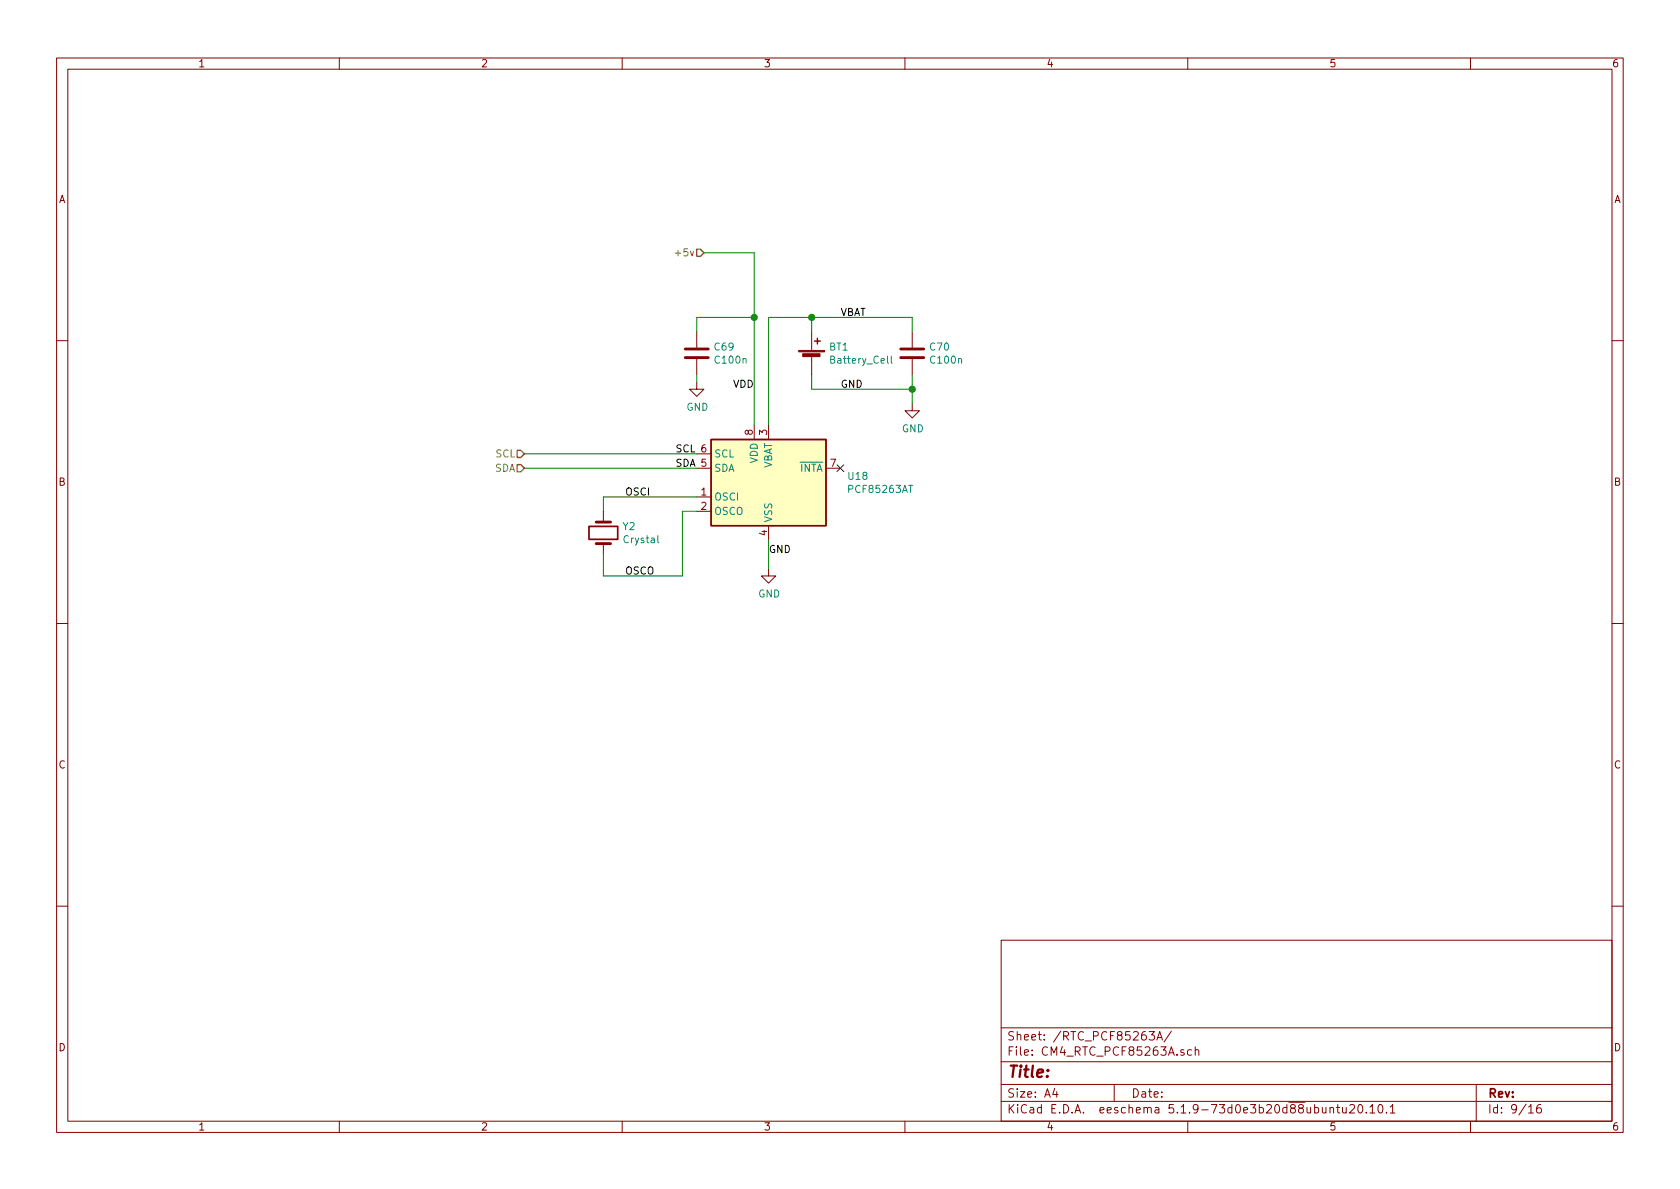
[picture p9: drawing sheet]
<svg xmlns="http://www.w3.org/2000/svg" width="297mm" height="210mm" viewBox="0 0 297 210" stroke-linecap="round" stroke-linejoin="round" font-family="sans-serif">
<g fill="none" stroke="#840000" stroke-width=".18">
<path d="M10 10.3h277v189.9h-277zM12 12.2h273v186.1h-273zM60 10.3v1.9M110 10.3v1.9M160 10.3v1.9M210 10.3v1.9M260 10.3v1.9M123.2 58.7v2.8M143.5 58.7v3.3M161.3 58.7v2.8M10 60.2h2M123.2 67.6v1.2h1.3l-1.3 1.3-1.3-1.3h1.3"/>
<path d="M123.2 63.5v2.8M133.3 75.2v2.5M135.9 75.2v2.5M143.5 63v3.3M161.3 71.4v1.2h1.3l-1.3 1.3-1.3-1.3h1.3M161.3 63.5v2.8M285 60.2h2M106.7 90.4v1.9M106.7 96.1v1.9M123.2 87.9h2.5M123.2 90.4h2.5M123.2 82.8h2.5"/>
<path d="M123.2 80.3h2.5M135.9 93v2.5M146 82.8h2.6M10 110.3h2M135.9 100.6v1.2h1.3l-1.3 1.3-1.3-1.3h1.3M285 110.3h2M10 160.2h2M177 166.3h108v32h-108zM285 160.2h2M60 198.3v1.9M110 198.3v1.9M160 198.3v1.9"/>
<path d="M177 194.8h108M177 191.8h108M177 187.8h108M177 181.8h108M186.5 192.5l-.4 1h1M186.8 193v1M197 191.8v3M203.2 182.4h.9l-.5 .6 .4 .1v.7l-.2 .1-.6-.1M204.5 183.9l.6-1.5 .4 1.5M204.7 183.5h.7M207.1 182.3l-1.3 2M209.3 185.7l-.3-.1-.2 .2v.2l.5 .2v.3h-.5"/>
<path d="M210 198.3v1.9M210.7 185.7l-.4-.1-.3 .3v.6l.3 .1 .4-.1M211.3 185.7l.2-.1 .4 .1 .1 .9M211.3 185.1v1.5M235.2 196l.2-.2 .3 .1 .1 .9M235.2 195.8v1M236.3 195.8h.6M236.5 195.3v1.3l.4 .2M237.4 195.8v.8a.39 .39 0 0 0 .6 .1M238 195.8v1M238.7 195.5l.2-.2h.3l.2 .2 .1 .3-.1 .2-.8 .8h.9M240.3 195.4l.1-.1a.8 .8 0 0 1 .6 .8 .8 .8 0 0 1-.6 .7 1 1 0 0 1-.1-1.4z"/>
<path d="M241.6 196.7v.1M242.2 195.8l.4-.5v1.5M242.2 196.8h.9M243.8 195.5l.3-.2a.94 .94 0 0 1 0 1.5 .79 .79 0 0 1-.3-1.3zM245.1 196.7v.1M245.8 195.8l.4-.5v1.5M245.8 196.8h.8M260 198.3v1.9M261 191.8v6.5M270.3 195.8l.4-.5v1.5M270.3 196.8h.8M272.4 195.3a.62 .62 0 0 0-.7 .7l.1 .7 .2 .1 .5-.1v-.5l-.1-.2-.4-.1-.3 .3"/>
</g>
<path d="M121.2 63.2h4M121.2 61.7h4M159.3 63.2h4M159.3 61.7h4M105.4 92.3h2.5M105.4 96.1h2.5" fill="none" stroke="#840000" stroke-width=".51"/>
<g fill="#840000" stroke="#840000" stroke-width=".18">
<path d="M141.2 62h4.6v.2h-4.6z"/>
<path d="M141.9 62.6h3.1v.5h-3.1z"/>
</g>
<path d="M144.5 59.8v1M125.7 77.7h20.3v15.3h-20.3zM144 60.3h1" fill="none" stroke="#840000" stroke-width=".25"/>
<path d="M157.6 63v1.1l.2 .1M116.3 94.7v1.1l.2 .2" fill="none" stroke="#008484" stroke-width=".18"/>
<path d="M104.1 93.1h5.1v2.3h-5.1z" fill="none" stroke="#840000" stroke-width=".3"/>
<path d="M125.7 77.7h20.3v15.3h-20.3z" fill="#ffffc2" stroke="#ffffc2" stroke-width=".18"/>
<path d="M124.5 44.7h8.8v30.5M133.3 56.1h-10.1v2.6M143.5 56.1v2.6M161.3 58.7v-2.6h-25.4v19.1M123.2 66.3v1.3M143.5 66.3v2.5h17.8M161.3 66.3v5.1M92.7 80.3h30.5M92.7 82.8h30.5M123.2 87.9h-16.5v2.5M123.2 90.4h-2.6v11.4h-13.9v-3.8M135.9 95.5v5.1" fill="none" stroke="#008400" stroke-width=".18"/>
<path d="M123.2 44.1h.6l.7 .6-.7 .6h-.6zM91.4 79.6h.7l.6 .7-.6 .6h-.7zM91.4 82.2h.7l.6 .6-.6 .6h-.7z" fill="none" stroke="#848400" stroke-width=".25"/>
<g fill="#008400" stroke="#008400" stroke-width=".25">
<circle cx="161.3" cy="68.8" r=".51"/>
<circle cx="133.4" cy="56.1" r=".51"/>
<circle cx="143.5" cy="56.1" r=".51"/>
</g>
<path d="M148 82.2l1.2 1.2M149.2 82.2l-1.2 1.2" fill="none" stroke="#000084" stroke-width=".18"/>
<text font-size="2.8" fill="#840000" x="178" y="190.5">Title:</text>
<g font-size="2.1" fill="#840000">
<text x="178" y="184">Sheet: /RTC_PCF85263A/</text>
<text x="178" y="186.7">File: CM4_RTC_PCF85263A.sch</text>
<text x="178" y="196.9">KiCad E.D.A. eeschema 5.1.9-73d0e3b20d88ubuntu20.10.1</text>
<text x="178" y="194.1">Size: A4</text>
<text x="200" y="194.1">Date:</text>
<text x="263" y="194.1">Rev:</text>
<text x="263" y="196.9">Id: 9/16</text>
</g>
<g font-size="1.8" fill="#840000">
<text x="35" y="11.9">1</text>
<text x="85" y="11.9">2</text>
<text x="135" y="11.9">3</text>
<text x="185" y="11.9">4</text>
<text x="235" y="11.9">5</text>
<text x="285" y="11.9">6</text>
<text x="10.4" y="35.9">A</text>
<text x="285.4" y="35.9">A</text>
<text x="133.1" y="76.9" transform="rotate(-90 133.1 76.9)">8</text>
<text x="135.6" y="76.9" transform="rotate(-90 135.6 76.9)">3</text>
<text x="146.8" y="82.5">7</text>
<text x="10.4" y="85.9">B</text>
<text x="124" y="87.6">1</text>
<text x="285.4" y="85.9">B</text>
<text x="124" y="90.2">2</text>
<text x="135.6" y="94.7" transform="rotate(-90 135.6 94.7)">4</text>
<text x="10.4" y="135.9">C</text>
<text x="285.4" y="135.9">C</text>
<text x="10.4" y="185.9">D</text>
<text x="285.4" y="185.9">D</text>
<text x="35" y="199.9">1</text>
<text x="85" y="199.9">2</text>
<text x="135" y="199.9">3</text>
<text x="185" y="199.9">4</text>
<text x="235" y="199.9">5</text>
<text x="285" y="199.9">6</text>
</g>
<g font-size="1.8" fill="#848400">
<text x="119.9" y="45.3">+5v</text>
<text x="87.5" y="83.4">SDA</text>
<text x="87.7" y="80.9">SCL</text>
</g>
<g font-size="1.8">
<text x="148.6" y="55.9">VBAT</text>
<text x="129.6" y="68.6">VDD</text>
<text x="148.6" y="68.6">GND</text>
<text x="119.4" y="80">SCL 6</text>
<text x="119.4" y="82.5">SDA 5</text>
<text x="110.5" y="87.6">OSCI</text>
<text x="110.5" y="101.6">OSCO</text>
<text x="135.9" y="97.8">GND</text>
</g>
<g font-size="1.8" fill="#008484">
<text x="126.4" y="62">C69</text>
<text x="126.6" y="64.3">C100n</text>
<text x="146.6" y="62">BT1</text>
<text x="147.1" y="64.3">Battery_Cell</text>
<text x="164.5" y="62">C70</text>
<text x="164.7" y="64.3">C100n</text>
<text x="121.4" y="72.6">GND</text>
<text x="159.5" y="76.4">GND</text>
<text x="126.2" y="83.4">SDA</text>
<text x="126.2" y="80.9">SCL</text>
<text x="134" y="82" transform="rotate(-90 134 82)">VDD</text>
<text x="136.5" y="83.1" transform="rotate(-90 136.5 83.1)">VBAT</text>
<text x="141.4" y="83.4">INTA</text>
<text x="126.2" y="88.5">OSCI</text>
<text x="150" y="84.9">U18</text>
<text x="150.2" y="87.2">PCF85263AT</text>
<text x="110.2" y="93.7">Y2</text>
<text x="126.2" y="91.1">OSCO</text>
<text x="136.5" y="92.5" transform="rotate(-90 136.5 92.5)">VSS</text>
<text x="110.4" y="96.1">Crystal</text>
<text x="134.1" y="105.7">GND</text>
</g>
</svg>
